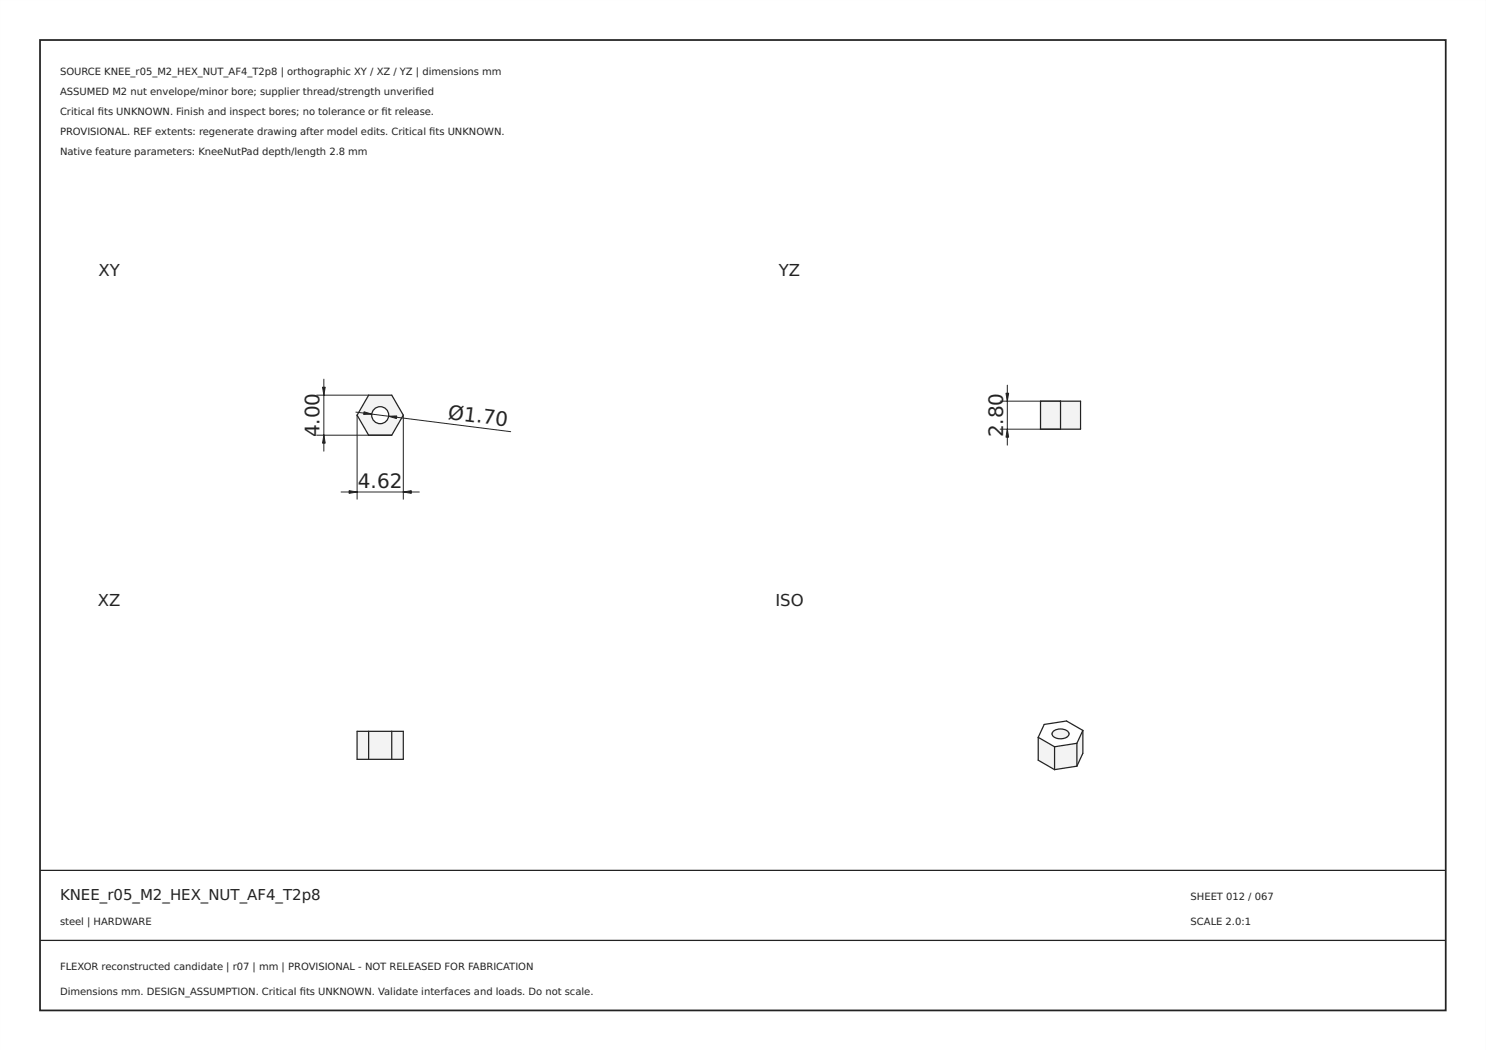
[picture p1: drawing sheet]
<svg xmlns="http://www.w3.org/2000/svg" width="297mm" height="210mm" viewBox="0 0 297 210" stroke-linecap="round" stroke-linejoin="round" font-family="sans-serif">
<path d="M0 0h297v210h-297zM0 0v210h297v-210z" fill="#000"/>
<path d="M8 8h281v194h-281z" fill="none" stroke="#222" stroke-width=".35"/>
<path d="M8 174h281zM8 188h281z" fill="#000" stroke="#222" stroke-width=".25"/>
<path d="M73.7 79h4.6l2.3 4-2.3 4h-4.6l-2.3-4zM74.3 83a1.7 1.7 0 0 1 3.4 0 1.7 1.7 0 0 1-3.4 0z" fill-rule="evenodd" fill="#f1f3f5"/>
<g fill="none" stroke="#212529" stroke-width=".25">
<path d="M73.7 79h4.6l2.3 4-2.3 4h-4.6l-2.3-4z"/>
<circle cx="76" cy="83" r="1.7"/>
</g>
<path d="M63.3 79h10.4M64.7 75.8v14.4M63.3 87h15M68.2 98.4h15.6M71.1 82.4l31 3.9M71.4 83v16.8M80.6 83v16.8" fill="none" stroke="#212529" stroke-width=".2"/>
<g fill="#212529" stroke="#212529" stroke-width=".2">
<path d="M80.6 98.4l1.6-.3v.5z"/>
<path d="M69.8 98.1l1.6 .3-1.6 .2z"/>
<path d="M64.5 77.4h.5l-.3 1.6z"/>
<path d="M64.7 87l.3 1.6h-.5z"/>
<path d="M77.7 83.2l1.6-.1-.1 .6z"/>
<path d="M72.8 82.3l1.5 .5h-1.6z"/>
</g>
<g fill="#f1f3f5">
<path d="M78.3 146.2h2.3v5.6h-2.3z" fill-rule="evenodd"/>
<path d="M73.7 146.2h4.6v5.6h-4.6z" fill-rule="evenodd"/>
<path d="M71.4 146.2h2.3v5.6h-2.3z" fill-rule="evenodd"/>
</g>
<path d="M71.4 146.2h9.2v5.6h-9.2zM73.7 146.2v5.6M78.3 146.2v5.6" fill="none" stroke="#212529" stroke-width=".25"/>
<g fill="#f1f3f5">
<path d="M212 80.2h4v5.6h-4z" fill-rule="evenodd"/>
<path d="M208 80.2h4v5.6h-4z" fill-rule="evenodd"/>
</g>
<path d="M208 80.2h8v5.6h-8zM212 80.2v5.6" fill="none" stroke="#212529" stroke-width=".25"/>
<path d="M201.4 77v12M199.9 80.2h12.1M199.9 85.8h12.1" fill="none" stroke="#212529" stroke-width=".2"/>
<g fill="#212529" stroke="#212529" stroke-width=".2">
<path d="M201.1 78.6h.5l-.2 1.6z"/>
<path d="M201.4 85.8l.2 1.6h-.5z"/>
</g>
<g fill="#f1f3f5">
<path d="M216.5 146v4.6l-1.2 2.6v-4.6z" fill-rule="evenodd"/>
<path d="M210.8 149.3l4.5-.7v4.6l-4.5 .7z" fill-rule="evenodd"/>
<path d="M207.5 147.4l3.3 1.9v4.6l-3.3-1.9z" fill-rule="evenodd"/>
<path d="M210.6 146.1a2.39 2.39 0 0 1 3 .3 1.01 1.01 0 0 1-1.1 1.2l-.8 .1a1.11 1.11 0 0 1-1.3-1.3z" fill-rule="evenodd"/>
</g>
<path d="M207.5 147.4v4.6l3.3 1.9M207.5 147.4l3.3 1.9M210.6 146.1a2.39 2.39 0 0 1 3 .3 1.01 1.01 0 0 1-1.1 1.2l-.8 .1a1.11 1.11 0 0 1-1.3-1.3zM210.8 149.3v4.6M215.3 148.6v4.6M215.3 153.2l-4.5 .7M215.3 148.6l-4.5 .7M216.5 146v4.6l-1.2 2.6M216.5 146l-1.2 2.6M216.5 146l-3.3-1.9-4.5 .7-1.2 2.6" fill="none" stroke="#212529" stroke-width=".25"/>
<g font-size="4" fill="#212529">
<text x="89.4" y="83.7" transform="rotate(7 89.4 83.7)">Ø1.70</text>
<text x="63.9" y="87.4" transform="rotate(-90 63.9 87.4)">4.00</text>
<text x="200.5" y="87.4" transform="rotate(-90 200.5 87.4)">2</text>
<text x="200.5" y="84.9" transform="rotate(-90 200.5 84.9)">.80</text>
<text x="71.5" y="97.5">4.62</text>
</g>
<g font-size="3.3" fill="#212529">
<text x="19.7" y="55.1">XY</text>
<text x="155.7" y="55.1">YZ</text>
<text x="19.6" y="121.1">XZ</text>
<text x="155" y="121.1">ISO</text>
</g>
<text font-size="3" fill="#222" x="12" y="180">KNEE_r05_M2_HEX_NUT_AF4_T2p8</text>
<g font-size="2" fill="#222">
<text x="12" y="15">SOURCE KNEE_r05_M2_HEX_NUT_AF4_T2p8 | orthographic XY / XZ / YZ | dimensions mm</text>
<text x="12" y="19">ASSUMED M2 nut envelope/minor bore; supplier thread/strength unverifed</text>
<text x="12" y="23">Critical fts UNKNOWN. Finish and inspect bores; no tolerance or ft release.</text>
<text x="19.6" y="23">i</text>
<text x="76.3" y="23">i</text>
<text x="83" y="19">i</text>
<text x="12" y="27">PROVISIONAL. REF extents: regenerate drawing after model edits. Critical fts UNKNOWN.</text>
<text x="85.8" y="27">i</text>
<text x="12" y="31">Native feature parameters: KneeNutPad depth/length 2.8 mm</text>
<text x="238" y="180">SHEET 012 / 067</text>
<text x="12" y="185">steel | HARDWARE</text>
<text x="238" y="185">SCALE 2.0:1</text>
<text x="12" y="194">FLEXOR reconstructed candidate | r07 | mm | PROVISIONAL - NOT RELEASED FOR FABRICATION</text>
<text x="12" y="199">Dimensions mm. DESIGN_ASSUMPTION. Critical fts UNKNOWN. Validate interfaces and loads. Do not scale.</text>
<text x="59.9" y="199">i</text>
</g>
</svg>
